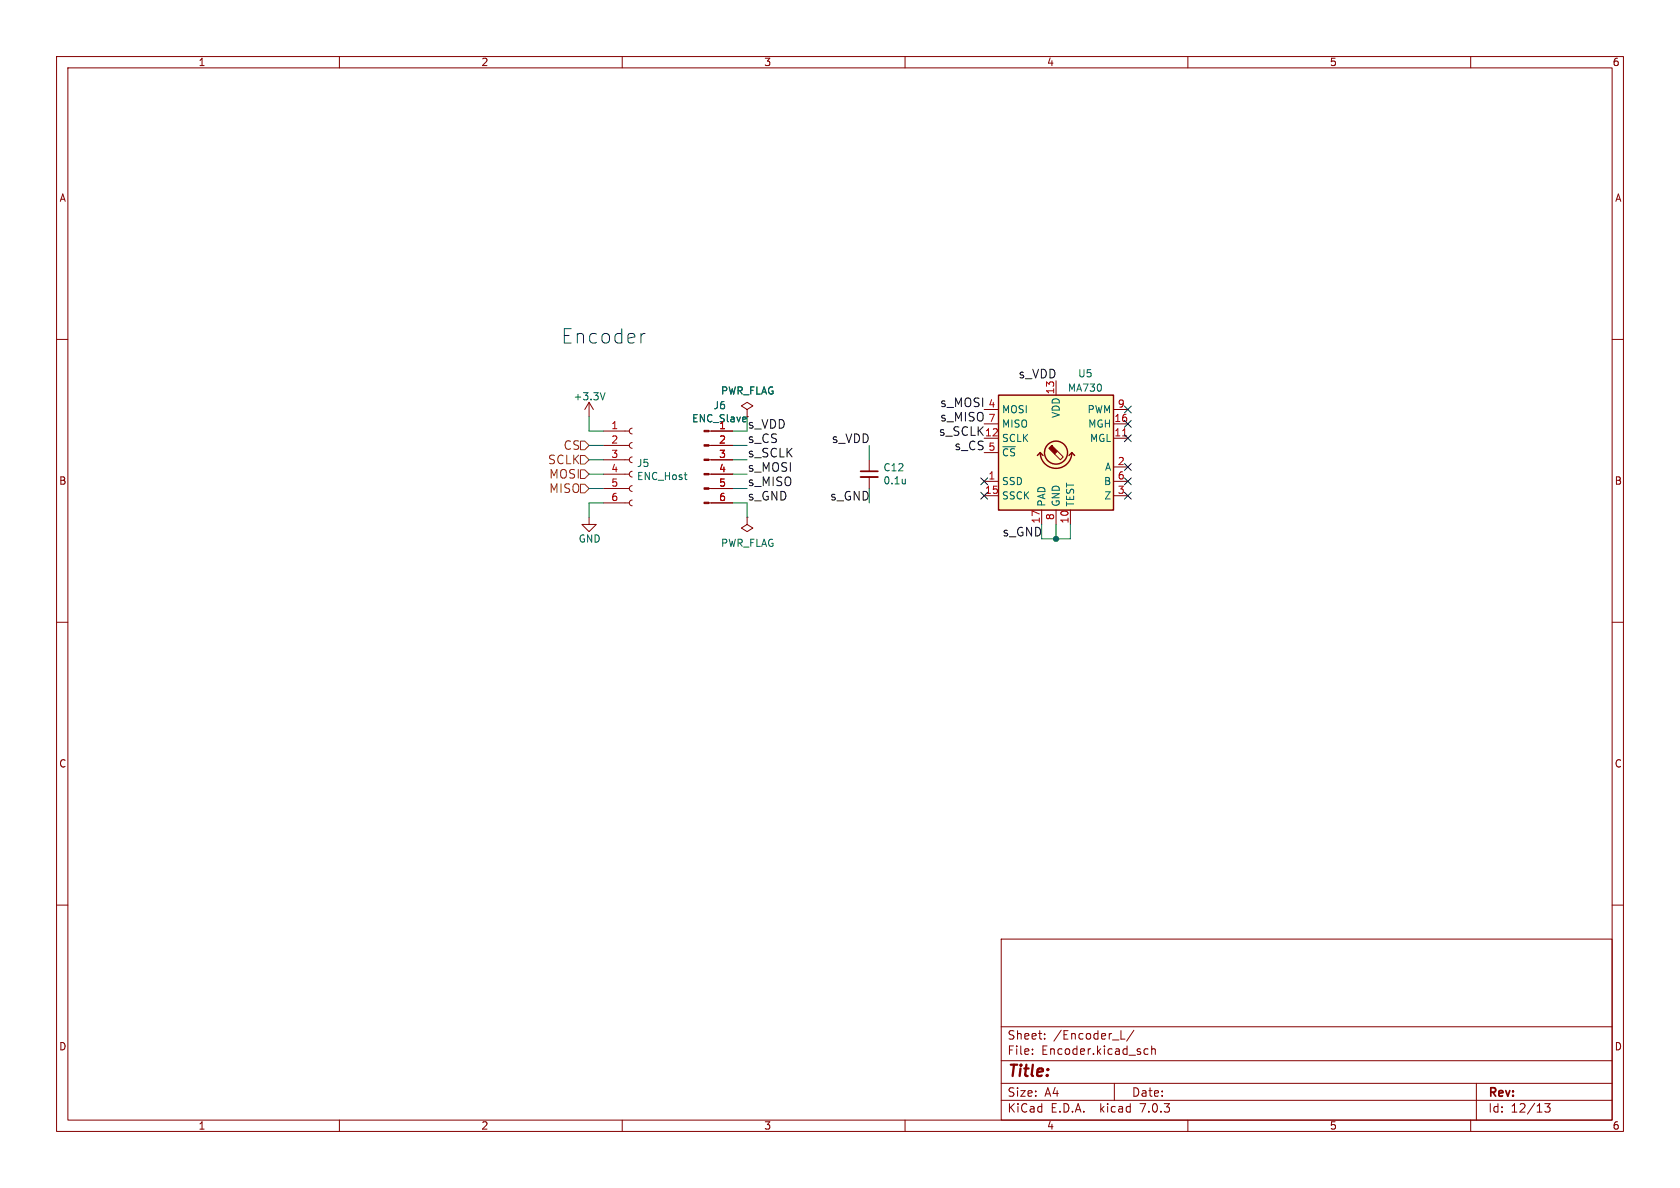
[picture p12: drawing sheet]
<svg xmlns="http://www.w3.org/2000/svg" width="297mm" height="210mm" viewBox="0 0 297 210" stroke-linecap="round" stroke-linejoin="round" font-family="sans-serif">
<g fill="none" stroke="#840000" stroke-width=".18">
<path d="M10 10h277v190h-277zM12 12h273v186h-273zM60 10v2M110 10v2M160 10v2M210 10v2M260 10v2M10 60h2M285 60h2M104.1 71.1l-.7 1.3M104.1 71.1v2.6M104.1 71.1l.8 1.3"/>
<path d="M106.7 78.7h4.6M106.7 76.2h4.6M111.8 78.2l-.4 .2-.1 .3 .1 .4 .4 .1M111.8 75.7l-.4 .1-.1 .4 .1 .4 .4 .1M125.3 78.7h4.2M125.3 76.2h4.2M132.1 72.4l1-.6-1-.7-1 .7 1 .6v1.3M174 77.5h2.5M174 74.9h2.5M174 72.4h2.5M186.7 67.3v2.6M186.9 79.8l1.1 1-.5 .5-1.1-1"/>
<path d="M196.8 77.5h2.6M196.8 74.9h2.6M196.8 72.4h2.6M104.1 91.4v1.3h1.3l-1.3 1.3-1.2-1.3h1.2M106.7 88.9h4.6M106.7 86.4h4.6M106.7 83.8h4.6M106.7 81.3h4.6M111.8 88.4l-.4 .1-.1 .4 .1 .4 .4 .1M111.8 85.9l-.4 .1-.1 .3 .1 .4 .4 .2M111.8 83.3l-.4 .1-.1 .4 .1 .4 .4 .1M111.8 80.8l-.4 .1-.1 .4 .1 .3 .4 .2"/>
<path d="M125.3 88.9h4.2M125.3 86.4h4.2M125.3 83.8h4.2M125.3 81.3h4.2M132.1 91.4v1.3l1 .6-1 .7-1-.7 1-.6M132.1 91.4h.1M153.7 81.3v2M153.7 84.3v2.1M174 85.1h2.5M174 87.6h2.5M174 80h2.5M184.1 90.2v2.5"/>
<path d="M186.7 90.2v2.5M189.2 90.2v2.5M196.8 85.1h2.6M196.8 87.6h2.6M196.8 82.6h2.6M10 110h2M285 110h2M10 160h2M285 160h2M177 166h108v32h-108zM60 198v2M110 198v2"/>
<path d="M160 198v2M177 194.5h108M177 191.5h108M177 187.5h108M177 181.5h108M182.5 186.3v.1M182.5 185.5v.1M184.7 183.6v.1M184.7 182.8v.1M197 191.5v3M198.2 183.7h.7M200.5 182.1l-1.3 2"/>
<path d="M202.2 186.1l.3 .3 .5-.1M203 185.5l-.5-.1-.3 .3M203.6 185.5l.2-.1 .4 .1v.9M203.6 184.9v1.5M210 198v2M260 198v2M261 191.5v6.5M273.1 195.1h.9l-.5 .6 .5 .1v.7l-.3 .1h-.4l-.2-.1"/>
</g>
<path d="M106.1 69.4l.4 1.3 .5-1.3M131.9 74l-.6 .1M121 83.9h.4M121.3 84.8h.1M160 84.7v.8M160 85.4l-.1 .1" fill="none" stroke="#006464" stroke-width=".18"/>
<path d="M152.1 84.3h3.1" fill="none" stroke="#840000" stroke-width=".33"/>
<path d="M152.1 83.3h3.1" fill="none" stroke="#840000" stroke-width=".3"/>
<g fill="#840000" stroke="#840000" stroke-width=".18">
<path d="M124.5 88.8h.8v.2h-.8z"/>
<path d="M124.5 86.2h.8v.3h-.8z"/>
<path d="M124.5 83.7h.8v.2h-.8z"/>
<path d="M124.5 81.2h.8v.2h-.8z"/>
<path d="M124.5 78.6h.8v.3h-.8z"/>
<path d="M124.5 76.1h.8v.2h-.8z"/>
<path d="M185.9 78.7l1 1.1-.5 .5-1-1.1 .5-.5 .2 .2z"/>
</g>
<path d="M176.5 69.9h20.3v20.3h-20.3z" fill="#ffffc2" stroke="#ffffc2" stroke-width=".18"/>
<g fill="none" stroke="#840000" stroke-width=".25">
<path d="M176.5 69.9h20.3v20.3h-20.3zM183.9 80a2.79 2.79 0 0 0 2.8 2.8 2.79 2.79 0 0 0 2.8-2.8M183.9 80l-.5 .5M183.9 80l.5 .5M189.5 80l-.5 .5M189.5 80l.5 .5"/>
<circle cx="186.7" cy="80" r="2.03"/>
</g>
<path d="M198.5 77.1h.7" fill="none" stroke="#a90000" stroke-width=".18"/>
<path d="M102.6 78h.8l.7 .7-.7 .8h-.8zM102.6 83.1h.8l.7 .7-.7 .8h-.8zM102.6 85.6h.8l.7 .8-.7 .7h-.8zM102.6 80.5h.8l.7 .8-.7 .7h-.8z" fill="none" stroke="#725600" stroke-width=".18"/>
<path d="M114 58.9h-.2l-.4 .3" fill="none" stroke="#0000c2" stroke-width=".18"/>
<g fill="none" stroke="#009600" stroke-width=".18">
<path d="M104.1 78.7h2.6M104.1 73.7v2.5h2.6M129.5 78.7h2.6M129.5 76.2h2.6M153.7 78.7v2.6M104.1 83.8h2.6M104.1 86.4h2.6M104.1 81.3h2.6M106.7 88.9h-2.6v2.5M129.5 83.8h2.6M129.5 86.4h2.6M129.5 88.9h2.6v2.5"/>
<path d="M129.5 81.3h2.6M186.7 92.7v2.6M189.2 92.7v2.6h-5.1"/>
</g>
<g fill="none" stroke="#000084" stroke-width=".18">
<path d="M198.8 74.3l1.2 1.2M198.8 76.9l1.2 1.2M198.8 71.8l1.2 1.2M200 74.3l-1.2 1.2M200 76.9l-1.2 1.2M200 71.8l-1.2 1.2M173.4 84.5l1.2 1.2M173.4 87l1.2 1.2M174.6 84.5l-1.2 1.2M174.6 87l-1.2 1.2M198.8 81.9l1.2 1.3M198.8 84.5l1.2 1.2"/>
<path d="M198.8 87l1.2 1.2M200 81.9l-1.2 1.3M200 84.5l-1.2 1.2M200 87l-1.2 1.2"/>
</g>
<circle cx="186.7" cy="95.3" r=".46" fill="#009600" stroke="#009600" stroke-width=".18"/>
<text font-size="3.5" fill="#0000c2" x="99.1" y="61">Encoder</text>
<text font-size="2.8" fill="#840000" x="178" y="190.8">Title:</text>
<g font-size="2.1" fill="#0f0f0f">
<text x="179.9" y="67">s_VDD</text>
<text x="165.8" y="77.2">s_SCLK</text>
<text x="166" y="74.6">s_MISO</text>
<text x="166" y="72.1">s_MOSI</text>
<text x="132.1" y="83.5">s_MOSI</text>
<text x="132.1" y="78.4">s_CS</text>
<text x="132.1" y="81">s_SCLK</text>
<text x="146.8" y="78.4">s_VDD</text>
<text x="168.5" y="79.7">s_CS</text>
<text x="132.1" y="86">s_MISO</text>
<text x="132.1" y="88.6">s_GND</text>
</g>
<text font-size="2.1" fill="#006464" x="132.1" y="75.9">s_VDD</text>
<g font-size="2.1" fill="#725600">
<text x="96.7" y="82.2">SCLK</text>
<text x="99.4" y="79.7">CS</text>
<text x="96.9" y="84.8">MOSI</text>
<text x="96.9" y="87.3">MISO</text>
</g>
<g font-size="2.1" fill="#009600">
<text x="146.6" y="88.6">s_GND</text>
<text x="177" y="94.9">s_GND</text>
</g>
<g font-size="2.1" fill="#840000">
<text x="178" y="183.9">Sheet:</text>
<text x="186.2" y="183.9">/Encoder_L/</text>
<text x="178" y="186.6">File:</text>
<text x="184" y="186.6">Encoder.kicad_sch</text>
<text x="178" y="196.8">KiCad</text>
<text x="178" y="194">Size:</text>
<text x="184.6" y="194">A4</text>
<text x="185.7" y="196.8">E.D.A.</text>
<text x="194.4" y="196.8">kicad</text>
<text x="200" y="194">Date:</text>
<text x="201.5" y="196.8">7.0.3</text>
<text x="263" y="194.2">Rev:</text>
<text x="263" y="196.8">Id:</text>
<text x="267" y="196.8">12/13</text>
</g>
<g font-size="1.8" fill="#840000">
<text x="35" y="11.8">1</text>
<text x="85" y="11.8">2</text>
<text x="135" y="11.8">3</text>
<text x="185" y="11.8">4</text>
<text x="235" y="11.8">5</text>
<text x="285" y="11.8">6</text>
<text x="10.4" y="35.8">A</text>
<text x="285.4" y="35.8">A</text>
<text x="10.3" y="85.8">B</text>
<text x="285.3" y="85.8">B</text>
<text x="10.3" y="135.8">C</text>
<text x="285.3" y="135.8">C</text>
<text x="10.3" y="185.8">D</text>
<text x="285.3" y="185.8">D</text>
<text x="35" y="199.8">1</text>
<text x="85" y="199.8">2</text>
<text x="135" y="199.8">3</text>
<text x="185" y="199.8">4</text>
<text x="235" y="199.8">5</text>
<text x="285" y="199.8">6</text>
</g>
<g font-size="1.8" fill="#006464">
<text x="101.2" y="70.9">+3.3V</text>
<text x="127.3" y="69.9">PWR_FLAG</text>
<text x="188.6" y="69.4">MA730</text>
<text x="190.4" y="66.9">U5</text>
<text x="122.2" y="74.8">ENC_Slave</text>
<text x="126" y="72.5">J6</text>
<text x="177" y="73.2">MOSI</text>
<text x="177" y="75.8">MISO</text>
<text x="187.5" y="74.1" transform="rotate(-90 187.5 74.1)">VDD</text>
<text x="192" y="73.2">PWM</text>
<text x="192.2" y="75.8">MGH</text>
<text x="112.5" y="82.7">J5</text>
<text x="156" y="83.5">C12</text>
<text x="177" y="78.3">SCLK</text>
<text x="177" y="80.8">~{CS}</text>
<text x="192.5" y="78.3">MGL</text>
<text x="195.1" y="83.4">A</text>
<text x="112.5" y="85">ENC_Host</text>
<text x="156" y="85.8">0.1u</text>
<text x="177" y="85.9">SSD</text>
<text x="177" y="88.5">SSCK</text>
<text x="185" y="89.7" transform="rotate(-90 185 89.7)">PAD</text>
<text x="187.5" y="89.7" transform="rotate(-90 187.5 89.7)">GND</text>
<text x="190.1" y="89.7" transform="rotate(-90 190.1 89.7)">TEST</text>
<text x="194.9" y="85.9">B</text>
<text x="195" y="88.5">Z</text>
<text x="102.1" y="96.1">GND</text>
<text x="127.3" y="96.8">PWR_FLAG</text>
</g>
<g font-size="1.8" fill="#a90000">
<text x="186.4" y="69.9" transform="rotate(-90 186.4 69.9)">13</text>
<text x="107.9" y="75.9">1</text>
<text x="127" y="75.9">1</text>
<text x="174" y="77.2">12</text>
<text x="174.6" y="72.1">4</text>
<text x="174.6" y="74.7">7</text>
<text x="196.8" y="77.2">11</text>
<text x="196.8" y="74.7">16</text>
<text x="197.5" y="72.1">9</text>
<text x="107.9" y="78.5">2</text>
<text x="107.9" y="81">3</text>
<text x="107.9" y="83.6">4</text>
<text x="127" y="78.5">2</text>
<text x="127" y="81">3</text>
<text x="127" y="83.6">4</text>
<text x="174.6" y="79.8">5</text>
<text x="197.5" y="82.3">2</text>
<text x="107.9" y="86.1">5</text>
<text x="107.9" y="88.6">6</text>
<text x="127" y="86.1">5</text>
<text x="127" y="88.6">6</text>
<text x="174" y="87.4">15</text>
<text x="174.6" y="84.8">1</text>
<text x="197.5" y="87.4">3</text>
<text x="197.5" y="84.8">6</text>
<text x="183.9" y="92.7" transform="rotate(-90 183.9 92.7)">17</text>
<text x="186.4" y="92.1" transform="rotate(-90 186.4 92.1)">8</text>
<text x="189" y="92.7" transform="rotate(-90 189 92.7)">10</text>
</g>
</svg>
